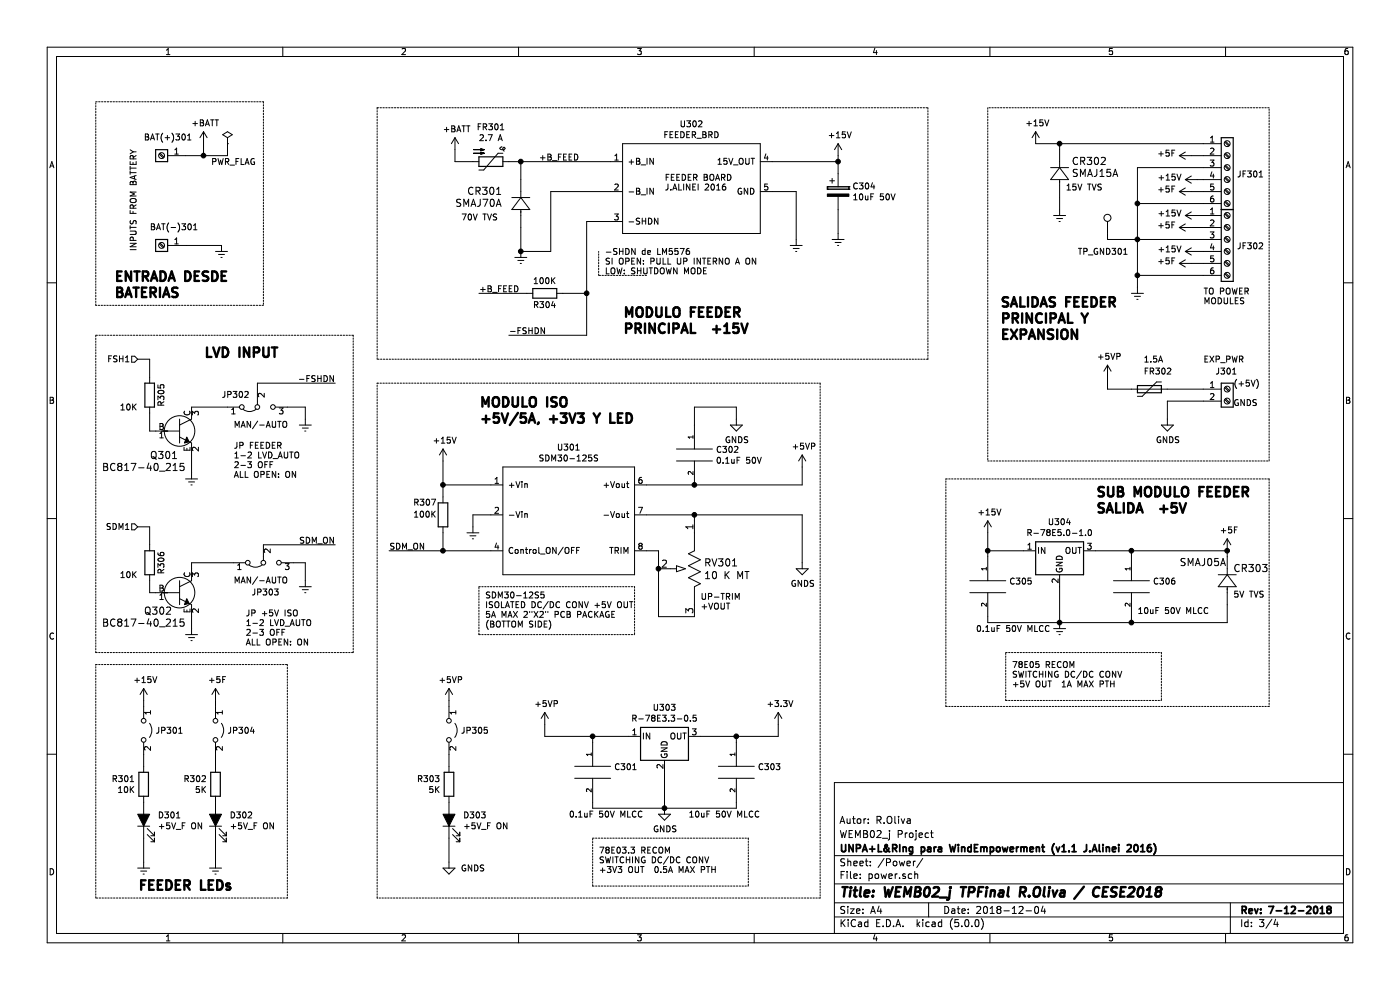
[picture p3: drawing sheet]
EESchema Schematic File Version 4
LIBS:WEMB02_j-cache
EELAYER 26 0
EELAYER END
$Descr A4 11693 8268
encoding utf-8
Sheet 3 4
Title "WEMB02_j TPFinal R.Oliva / CESE2018"
Date "2018-12-04"
Rev "7-12-2018"
Comp "UNPA+L&RIng para WindEmpowerment (v1.1 J.Alinei 2016)"
Comment1 "WEMB02_j Project"
Comment2 "Autor: R.Oliva"
Comment3 ""
Comment4 ""
$EndDescr
$Comp
L Power_Management:FEEDER_BRD U302
U 1 1
P 5200 1950
F 0 "U302" H 5775 2865 50  0000 C CNN
F 1 "FEEDER_BRD" H 5775 2774 50  0000 C CNN
F 2 "User2:Global_feeder" H 5350 1900 50  0001 C CNN
F 3 "" H 5350 1900 50  0001 C CNN
	1    5200 1950
	1    0    0    -1  
$EndComp
$Comp
L Device:Thermistor_PTC FR301
U 1 1
P 4100 1350
F 0 "FR301" V 3810 1350 50  0000 C CNN
F 1 "2.7 A" V 3901 1350 50  0000 C CNN
F 2 "Capacitor_THT:C_Disc_D16.0mm_W5.0mm_P10.00mm" H 4150 1150 50  0001 L CNN
F 3 "~" H 4100 1350 50  0001 C CNN
	1    4100 1350
	0    1    1    0   
$EndComp
Wire Wire Line
	5100 1350 4350 1350
Wire Wire Line
	4600 2100 4350 2100
Wire Wire Line
	5100 1600 4600 1600
Wire Wire Line
	4600 1600 4600 2100
$Comp
L symbols:SMAJ70A CR301
U 1 1
P 4350 1900
F 0 "CR301" V 4650 2350 60  0000 R CNN
F 1 "SMAJ70A" V 4550 2450 60  0000 R CNN
F 2 "TVS_footprints:SMAJ70A" H 4550 1540 60  0001 C CNN
F 3 "" H 4350 1900 60  0000 C CNN
	1    4350 1900
	0    -1   -1   0   
$EndComp
Wire Wire Line
	4350 1500 4350 1350
Connection ~ 4350 1350
Wire Wire Line
	4350 1350 4250 1350
Wire Wire Line
	4350 1900 4350 2100
$Comp
L Connector:Screw_Terminal_01x01 BAT(-)301
U 1 1
P 1350 2050
F 0 "BAT(-)301" H 1450 1900 50  0000 R CNN
F 1 "SCREW_TERM8191" H 1430 2001 50  0001 L CNN
F 2 "Connector:Banana_Jack_1Pin" H 1350 2050 50  0001 C CNN
F 3 "~" H 1350 2050 50  0001 C CNN
	1    1350 2050
	-1   0    0    1   
$EndComp
$Comp
L Connector:Screw_Terminal_01x01 BAT(+)301
U 1 1
P 1350 1300
F 0 "BAT(+)301" H 1500 1150 50  0000 R CNN
F 1 "SCREW_TERM8191" H 1430 1251 50  0001 L CNN
F 2 "Connector:Banana_Jack_1Pin" H 1350 1300 50  0001 C CNN
F 3 "~" H 1350 1300 50  0001 C CNN
	1    1350 1300
	-1   0    0    1   
$EndComp
Text Notes 1150 2100 1    50   ~ 0
INPUTS FROM BATTERY
$Comp
L power:Earth #PWR0308
U 1 1
P 1850 2050
F 0 "#PWR0308" H 1850 1800 50  0001 C CNN
F 1 "Earth" H 1850 1900 50  0001 C CNN
F 2 "" H 1850 2050 50  0001 C CNN
F 3 "~" H 1850 2050 50  0001 C CNN
	1    1850 2050
	1    0    0    -1  
$EndComp
$Comp
L Power_Management:SDM30_DC-DCConverter U301
U 1 1
P 4200 4800
F 0 "U301" H 4750 5865 50  0000 C CNN
F 1 "SDM30-125S" H 4750 5774 50  0000 C CNN
F 2 "PowerMod:POWER_SDM1b" H 4200 4800 50  0001 C CNN
F 3 "" H 4200 4800 50  0001 C CNN
	1    4200 4800
	1    0    0    -1  
$EndComp
$Comp
L Connector:Screw_Terminal_01x06 JF301
U 1 1
P 10250 1400
F 0 "JF301" H 10329 1346 50  0000 L CNN
F 1 "Screw_Terminal_01x06" H 10330 1301 50  0001 L CNN
F 2 "TerminalBlock:TerminalBlock_bornier-6_P5.08mm" H 10250 1400 50  0001 C CNN
F 3 "~" H 10250 1400 50  0001 C CNN
	1    10250 1400
	1    0    0    -1  
$EndComp
$Comp
L Connector:Screw_Terminal_01x06 JF302
U 1 1
P 10250 2000
F 0 "JF302" H 10329 1946 50  0000 L CNN
F 1 "Screw_Terminal_01x06" H 10330 1901 50  0001 L CNN
F 2 "TerminalBlock:TerminalBlock_bornier-6_P5.08mm" H 10250 2000 50  0001 C CNN
F 3 "~" H 10250 2000 50  0001 C CNN
	1    10250 2000
	1    0    0    -1  
$EndComp
Wire Wire Line
	6450 1350 7000 1350
Connection ~ 9500 2300
Wire Wire Line
	9500 2300 9500 2400
Connection ~ 9500 2000
Wire Wire Line
	9500 2000 9500 2300
Wire Wire Line
	9500 1400 9500 1700
Connection ~ 9500 1700
Wire Wire Line
	9500 1700 9500 2000
$Comp
L power:Earth #PWR0329
U 1 1
P 9500 2400
F 0 "#PWR0329" H 9500 2150 50  0001 C CNN
F 1 "Earth" H 9500 2250 50  0001 C CNN
F 2 "" H 9500 2400 50  0001 C CNN
F 3 "~" H 9500 2400 50  0001 C CNN
	1    9500 2400
	1    0    0    -1  
$EndComp
Wire Wire Line
	6450 1600 6650 1600
Wire Wire Line
	6650 1600 6650 2000
$Comp
L power:Earth #PWR0319
U 1 1
P 6650 2000
F 0 "#PWR0319" H 6650 1750 50  0001 C CNN
F 1 "Earth" H 6650 1850 50  0001 C CNN
F 2 "" H 6650 2000 50  0001 C CNN
F 3 "~" H 6650 2000 50  0001 C CNN
	1    6650 2000
	1    0    0    -1  
$EndComp
$Comp
L power:+15V #PWR0322
U 1 1
P 7000 1300
F 0 "#PWR0322" H 7000 1150 50  0001 C CNN
F 1 "+15V" H 7015 1473 50  0000 C CNN
F 2 "" H 7000 1300 50  0001 C CNN
F 3 "" H 7000 1300 50  0001 C CNN
	1    7000 1300
	1    0    0    -1  
$EndComp
Connection ~ 7000 1350
$Comp
L power:+15V #PWR0335
U 1 1
P 10000 1500
F 0 "#PWR0335" H 10000 1350 50  0001 C CNN
F 1 "+15V" V 10015 1628 50  0000 L CNN
F 2 "" H 10000 1500 50  0001 C CNN
F 3 "" H 10000 1500 50  0001 C CNN
	1    10000 1500
	0    -1   -1   0   
$EndComp
Wire Wire Line
	10000 1500 10050 1500
$Comp
L power:+15V #PWR0336
U 1 1
P 10000 1800
F 0 "#PWR0336" H 10000 1650 50  0001 C CNN
F 1 "+15V" V 10015 1928 50  0000 L CNN
F 2 "" H 10000 1800 50  0001 C CNN
F 3 "" H 10000 1800 50  0001 C CNN
	1    10000 1800
	0    -1   -1   0   
$EndComp
$Comp
L power:+15V #PWR0337
U 1 1
P 10000 2100
F 0 "#PWR0337" H 10000 1950 50  0001 C CNN
F 1 "+15V" V 10015 2228 50  0000 L CNN
F 2 "" H 10000 2100 50  0001 C CNN
F 3 "" H 10000 2100 50  0001 C CNN
	1    10000 2100
	0    -1   -1   0   
$EndComp
Wire Wire Line
	10000 1800 10050 1800
Wire Wire Line
	10000 2100 10050 2100
$Comp
L Device:CP C304
U 1 1
P 7000 1600
F 0 "C304" H 7118 1646 50  0000 L CNN
F 1 "10uF 50V" H 7118 1555 50  0000 L CNN
F 2 "Capacitor_SMD:C_1210_3225Metric_Pad1.42x2.65mm_HandSolder" H 7038 1450 50  0001 C CNN
F 3 "~" H 7000 1600 50  0001 C CNN
	1    7000 1600
	1    0    0    -1  
$EndComp
Wire Wire Line
	7000 1300 7000 1350
Wire Wire Line
	7000 1750 7000 1950
Wire Wire Line
	5100 1850 4900 1850
Wire Wire Line
	4900 1850 4900 2450
$Comp
L Regulator_Switching:R-781.5-0.5 U304
U 1 1
P 8850 4600
F 0 "U304" H 8850 4842 50  0000 C CNN
F 1 "R-78E5.0-1.0" H 8850 4751 50  0000 C CNN
F 2 "Converter_DCDC:Converter_DCDC_RECOM_R-78E-0.5_THT" H 8900 4350 50  0001 L CIN
F 3 "https://www.recom-power.com/pdf/Innoline/R-78xx-0.5.pdf" H 8850 4600 50  0001 C CNN
	1    8850 4600
	1    0    0    -1  
$EndComp
$Comp
L pspice:CAP C305
U 1 1
P 8250 4900
F 0 "C305" H 8428 4946 50  0000 L CNN
F 1 "0.1uF 50V MLCC" H 8150 4550 50  0000 L CNN
F 2 "Capacitor_SMD:C_0805_2012Metric_Pad1.15x1.40mm_HandSolder" H 8250 4900 50  0001 C CNN
F 3 "" H 8250 4900 50  0001 C CNN
	1    8250 4900
	1    0    0    -1  
$EndComp
$Comp
L pspice:CAP C306
U 1 1
P 9450 4900
F 0 "C306" H 9628 4946 50  0000 L CNN
F 1 "10uF 50V MLCC" H 9500 4700 50  0000 L CNN
F 2 "Capacitor_SMD:C_1210_3225Metric_Pad1.42x2.65mm_HandSolder" H 9450 4900 50  0001 C CNN
F 3 "" H 9450 4900 50  0001 C CNN
	1    9450 4900
	1    0    0    -1  
$EndComp
Wire Wire Line
	8250 4600 8550 4600
Wire Wire Line
	9150 4600 9450 4600
Wire Wire Line
	9450 4600 9450 4650
Connection ~ 9450 4600
Wire Wire Line
	9450 5150 9450 5200
Wire Wire Line
	9450 5200 8850 5200
Wire Wire Line
	8250 5200 8250 5150
Wire Wire Line
	8850 4900 8850 5200
Connection ~ 8850 5200
Wire Wire Line
	8850 5200 8250 5200
$Comp
L power:Earth #PWR0327
U 1 1
P 8850 5200
F 0 "#PWR0327" H 8850 4950 50  0001 C CNN
F 1 "Earth" H 8850 5050 50  0001 C CNN
F 2 "" H 8850 5200 50  0001 C CNN
F 3 "~" H 8850 5200 50  0001 C CNN
	1    8850 5200
	1    0    0    -1  
$EndComp
$Comp
L symbols:SMAJ70A CR303
U 1 1
P 10250 5050
F 0 "CR303" V 10550 5000 60  0000 R CNN
F 1 "SMAJ05A" V 10600 5450 60  0000 R CNN
F 2 "TVS_footprints:SMAJ70A" H 10450 4690 60  0001 C CNN
F 3 "" H 10250 5050 60  0000 C CNN
	1    10250 5050
	0    -1   -1   0   
$EndComp
Wire Wire Line
	9450 5200 10250 5200
Wire Wire Line
	10250 5200 10250 5050
Connection ~ 9450 5200
Wire Wire Line
	9450 4600 10250 4600
Wire Wire Line
	10250 4600 10250 4650
Connection ~ 10250 4600
Wire Wire Line
	9500 1400 10050 1400
Wire Wire Line
	9500 1700 10050 1700
Wire Wire Line
	9500 2000 10050 2000
Wire Wire Line
	9500 2300 10050 2300
$Comp
L power:+5F #PWR0338
U 1 1
P 10250 4600
F 0 "#PWR0338" H 10250 4450 50  0001 C CNN
F 1 "+5F" H 10265 4773 50  0000 C CNN
F 2 "" H 10250 4600 50  0001 C CNN
F 3 "" H 10250 4600 50  0001 C CNN
	1    10250 4600
	1    0    0    -1  
$EndComp
$Comp
L power:+5F #PWR0331
U 1 1
P 9950 1300
F 0 "#PWR0331" H 9950 1150 50  0001 C CNN
F 1 "+5F" V 9965 1428 50  0000 L CNN
F 2 "" H 9950 1300 50  0001 C CNN
F 3 "" H 9950 1300 50  0001 C CNN
	1    9950 1300
	0    -1   -1   0   
$EndComp
$Comp
L power:+5F #PWR0333
U 1 1
P 9950 1900
F 0 "#PWR0333" H 9950 1750 50  0001 C CNN
F 1 "+5F" V 9965 2028 50  0000 L CNN
F 2 "" H 9950 1900 50  0001 C CNN
F 3 "" H 9950 1900 50  0001 C CNN
	1    9950 1900
	0    -1   -1   0   
$EndComp
$Comp
L power:+5F #PWR0332
U 1 1
P 9950 1600
F 0 "#PWR0332" H 9950 1450 50  0001 C CNN
F 1 "+5F" V 9965 1728 50  0000 L CNN
F 2 "" H 9950 1600 50  0001 C CNN
F 3 "" H 9950 1600 50  0001 C CNN
	1    9950 1600
	0    -1   -1   0   
$EndComp
$Comp
L power:+5F #PWR0334
U 1 1
P 9950 2200
F 0 "#PWR0334" H 9950 2050 50  0001 C CNN
F 1 "+5F" V 9965 2328 50  0000 L CNN
F 2 "" H 9950 2200 50  0001 C CNN
F 3 "" H 9950 2200 50  0001 C CNN
	1    9950 2200
	0    -1   -1   0   
$EndComp
Wire Wire Line
	9950 1300 10050 1300
Wire Wire Line
	9950 1600 10050 1600
Wire Wire Line
	9950 1900 10050 1900
Wire Wire Line
	9950 2200 10050 2200
$Comp
L Jumper:Jumper_3_Bridged12 JP302
U 1 1
P 2150 3400
F 0 "JP302" H 1850 3300 50  0000 L CNN
F 1 "MAN/-AUTO" H 1950 3550 50  0000 L CNN
F 2 "Connector_PinHeader_2.54mm:PinHeader_1x03_P2.54mm_Vertical" H 2150 3400 50  0001 C CNN
F 3 "~" H 2150 3400 50  0001 C CNN
	1    2150 3400
	1    0    0    1   
$EndComp
Wire Wire Line
	2550 3400 2550 3500
$Comp
L power:Earth #PWR0303
U 1 1
P 2550 3500
F 0 "#PWR0303" H 2550 3250 50  0001 C CNN
F 1 "Earth" H 2550 3350 50  0001 C CNN
F 2 "" H 2550 3500 50  0001 C CNN
F 3 "~" H 2550 3500 50  0001 C CNN
	1    2550 3500
	1    0    0    -1  
$EndComp
Wire Notes Line
	5400 2300 5000 2300
Wire Notes Line
	5000 2300 5000 2100
Text Notes 5050 2300 0    50   ~ 0
-SHDN de LM5576\nSI OPEN: PULL UP INTERNO A ON\nLOW: SHUTDOWN MODE
$Comp
L Jumper:Jumper_3_Bridged12 JP303
U 1 1
P 2200 4700
F 0 "JP303" H 2100 4950 50  0000 L CNN
F 1 "MAN/-AUTO" H 1950 4850 50  0000 L CNN
F 2 "Connector_PinHeader_2.54mm:PinHeader_1x03_P2.54mm_Vertical" H 2200 4700 50  0001 C CNN
F 3 "~" H 2200 4700 50  0001 C CNN
	1    2200 4700
	1    0    0    1   
$EndComp
Wire Wire Line
	2550 4700 2550 4850
$Comp
L power:Earth #PWR0304
U 1 1
P 2550 4850
F 0 "#PWR0304" H 2550 4600 50  0001 C CNN
F 1 "Earth" H 2550 4700 50  0001 C CNN
F 2 "" H 2550 4850 50  0001 C CNN
F 3 "~" H 2550 4850 50  0001 C CNN
	1    2550 4850
	-1   0    0    -1  
$EndComp
Wire Wire Line
	4100 4300 3950 4300
Wire Wire Line
	3700 4050 4100 4050
$Comp
L BPsymbols:PV36W103C01B00 RV301
U 1 1
P 5800 4350
F 0 "RV301" V 6147 4271 60  0000 R CNN
F 1 "10 K MT" V 6253 4271 60  0000 R CNN
F 2 "BPfootprints:PV36W103C01B00" H 6225 3915 60  0001 C CNN
F 3 "" H 5800 4350 60  0000 C CNN
	1    5800 4350
	0    -1   1    0   
$EndComp
Wire Wire Line
	5800 4300 5800 4350
Wire Wire Line
	5500 5150 5800 5150
Wire Wire Line
	5400 4300 5800 4300
Wire Wire Line
	5400 4600 5500 4600
$Comp
L pspice:CAP C302
U 1 1
P 5800 3800
F 0 "C302" H 5978 3846 50  0000 L CNN
F 1 "0.1uF 50V" H 5978 3755 50  0000 L CNN
F 2 "Capacitor_SMD:C_0805_2012Metric_Pad1.15x1.40mm_HandSolder" H 5800 3800 50  0001 C CNN
F 3 "" H 5800 3800 50  0001 C CNN
	1    5800 3800
	1    0    0    -1  
$EndComp
Wire Wire Line
	6700 4300 6700 4700
$Comp
L power:GNDS #PWR?
U 1 1
P 6700 4700
AR Path="/5BBA133B/5BCB84EC" Ref="#PWR?"  Part="1" 
AR Path="/5BBA1300/5BCB84EC" Ref="#PWR0321"  Part="1" 
F 0 "#PWR0321" H 6700 4450 50  0001 C CNN
F 1 "GNDS" H 6705 4527 50  0000 C CNN
F 2 "" H 6700 4700 50  0001 C CNN
F 3 "" H 6700 4700 50  0001 C CNN
	1    6700 4700
	1    0    0    -1  
$EndComp
$Comp
L Device:LED_ALT D301
U 1 1
P 1200 6850
F 0 "D301" V 1238 6733 50  0000 R CNN
F 1 "+5V_F ON" V 1147 6733 50  0000 R CNN
F 2 "LED_SMD:LED_0805_2012Metric_Pad1.15x1.40mm_HandSolder" H 1200 6850 50  0001 C CNN
F 3 "~" H 1200 6850 50  0001 C CNN
	1    1200 6850
	0    -1   -1   0   
$EndComp
$Comp
L Device:R R301
U 1 1
P 1200 6550
F 0 "R301" H 1270 6596 50  0000 L CNN
F 1 "10K" H 1270 6505 50  0000 L CNN
F 2 "Resistor_SMD:R_0805_2012Metric_Pad1.15x1.40mm_HandSolder" V 1130 6550 50  0001 C CNN
F 3 "~" H 1200 6550 50  0001 C CNN
	1    1200 6550
	-1   0    0    -1  
$EndComp
Wire Wire Line
	1200 6300 1200 6400
Wire Wire Line
	1200 7200 1200 7000
$Comp
L power:Earth #PWR0302
U 1 1
P 1200 7200
F 0 "#PWR0302" H 1200 6950 50  0001 C CNN
F 1 "Earth" H 1200 7050 50  0001 C CNN
F 2 "" H 1200 7200 50  0001 C CNN
F 3 "~" H 1200 7200 50  0001 C CNN
	1    1200 7200
	1    0    0    -1  
$EndComp
Wire Wire Line
	5800 4050 5400 4050
Wire Wire Line
	5800 3550 5800 3400
Wire Wire Line
	5800 3400 6150 3400
Wire Wire Line
	6150 3400 6150 3500
$Comp
L power:GNDS #PWR?
U 1 1
P 6150 3500
AR Path="/5BBA133B/5BCF9EF1" Ref="#PWR?"  Part="1" 
AR Path="/5BBA1300/5BCF9EF1" Ref="#PWR0317"  Part="1" 
F 0 "#PWR0317" H 6150 3250 50  0001 C CNN
F 1 "GNDS" H 6155 3327 50  0000 C CNN
F 2 "" H 6150 3500 50  0001 C CNN
F 3 "" H 6150 3500 50  0001 C CNN
	1    6150 3500
	1    0    0    -1  
$EndComp
$Comp
L Device:LED_ALT D303
U 1 1
P 3750 6850
F 0 "D303" V 3788 6733 50  0000 R CNN
F 1 "+5V_F ON" V 3697 6733 50  0000 R CNN
F 2 "LED_SMD:LED_0805_2012Metric_Pad1.15x1.40mm_HandSolder" H 3750 6850 50  0001 C CNN
F 3 "~" H 3750 6850 50  0001 C CNN
	1    3750 6850
	0    -1   -1   0   
$EndComp
$Comp
L Device:R R303
U 1 1
P 3750 6550
F 0 "R303" H 3820 6596 50  0000 L CNN
F 1 "5K" H 3820 6505 50  0000 L CNN
F 2 "Resistor_SMD:R_0805_2012Metric_Pad1.15x1.40mm_HandSolder" V 3680 6550 50  0001 C CNN
F 3 "~" H 3750 6550 50  0001 C CNN
	1    3750 6550
	-1   0    0    -1  
$EndComp
Wire Wire Line
	3750 6300 3750 6400
Wire Wire Line
	3750 7200 3750 7000
$Comp
L Device:LED_ALT D302
U 1 1
P 1800 6850
F 0 "D302" V 1838 6733 50  0000 R CNN
F 1 "+5V_F ON" V 1747 6733 50  0000 R CNN
F 2 "LED_SMD:LED_0805_2012Metric_Pad1.15x1.40mm_HandSolder" H 1800 6850 50  0001 C CNN
F 3 "~" H 1800 6850 50  0001 C CNN
	1    1800 6850
	0    -1   -1   0   
$EndComp
$Comp
L Device:R R302
U 1 1
P 1800 6550
F 0 "R302" H 1870 6596 50  0000 L CNN
F 1 "5K" H 1870 6505 50  0000 L CNN
F 2 "Resistor_SMD:R_0805_2012Metric_Pad1.15x1.40mm_HandSolder" V 1730 6550 50  0001 C CNN
F 3 "~" H 1800 6550 50  0001 C CNN
	1    1800 6550
	-1   0    0    -1  
$EndComp
Wire Wire Line
	1800 6300 1800 6400
Wire Wire Line
	1800 7200 1800 7000
$Comp
L power:Earth #PWR0306
U 1 1
P 1800 7200
F 0 "#PWR0306" H 1800 6950 50  0001 C CNN
F 1 "Earth" H 1800 7050 50  0001 C CNN
F 2 "" H 1800 7200 50  0001 C CNN
F 3 "~" H 1800 7200 50  0001 C CNN
	1    1800 7200
	1    0    0    -1  
$EndComp
$Comp
L power:+5F #PWR0305
U 1 1
P 1800 5850
F 0 "#PWR0305" H 1800 5700 50  0001 C CNN
F 1 "+5F" H 1815 6023 50  0000 C CNN
F 2 "" H 1800 5850 50  0001 C CNN
F 3 "" H 1800 5850 50  0001 C CNN
	1    1800 5850
	1    0    0    -1  
$EndComp
$Comp
L power:+15V #PWR0301
U 1 1
P 1200 5850
F 0 "#PWR0301" H 1200 5700 50  0001 C CNN
F 1 "+15V" H 1215 6023 50  0000 C CNN
F 2 "" H 1200 5850 50  0001 C CNN
F 3 "" H 1200 5850 50  0001 C CNN
	1    1200 5850
	1    0    0    -1  
$EndComp
$Comp
L power:+5VP #PWR?
U 1 1
P 3750 5850
AR Path="/5BBA133B/5BD17307" Ref="#PWR?"  Part="1" 
AR Path="/5BBA1300/5BD17307" Ref="#PWR0311"  Part="1" 
F 0 "#PWR0311" H 3750 5700 50  0001 C CNN
F 1 "+5VP" H 3765 6023 50  0000 C CNN
F 2 "" H 3750 5850 50  0001 C CNN
F 3 "" H 3750 5850 50  0001 C CNN
	1    3750 5850
	1    0    0    -1  
$EndComp
$Comp
L power:+5VP #PWR?
U 1 1
P 6700 3900
AR Path="/5BBA133B/5BD1EB4A" Ref="#PWR?"  Part="1" 
AR Path="/5BBA1300/5BD1EB4A" Ref="#PWR0320"  Part="1" 
F 0 "#PWR0320" H 6700 3750 50  0001 C CNN
F 1 "+5VP" H 6715 4073 50  0000 C CNN
F 2 "" H 6700 3900 50  0001 C CNN
F 3 "" H 6700 3900 50  0001 C CNN
	1    6700 3900
	1    0    0    -1  
$EndComp
$Comp
L power:GNDS #PWR?
U 1 1
P 3750 7200
AR Path="/5BBA133B/5BD26146" Ref="#PWR?"  Part="1" 
AR Path="/5BBA1300/5BD26146" Ref="#PWR0312"  Part="1" 
F 0 "#PWR0312" H 3750 6950 50  0001 C CNN
F 1 "GNDS" H 3950 7150 50  0000 C CNN
F 2 "" H 3750 7200 50  0001 C CNN
F 3 "" H 3750 7200 50  0001 C CNN
	1    3750 7200
	1    0    0    -1  
$EndComp
$Comp
L symbols:SMAJ70A CR302
U 1 1
P 8850 1650
F 0 "CR302" V 9150 1550 60  0000 R CNN
F 1 "SMAJ15A" V 9050 1550 60  0000 R CNN
F 2 "TVS_footprints:SMAJ70A" H 9050 1290 60  0001 C CNN
F 3 "" H 8850 1650 60  0000 C CNN
	1    8850 1650
	0    -1   -1   0   
$EndComp
$Comp
L power:Earth #PWR0326
U 1 1
P 8850 1750
F 0 "#PWR0326" H 8850 1500 50  0001 C CNN
F 1 "Earth" H 8850 1600 50  0001 C CNN
F 2 "" H 8850 1750 50  0001 C CNN
F 3 "~" H 8850 1750 50  0001 C CNN
	1    8850 1750
	1    0    0    -1  
$EndComp
Wire Wire Line
	8850 1650 8850 1750
Wire Wire Line
	8850 1250 8850 1200
Wire Wire Line
	8850 1200 10050 1200
Wire Notes Line
	5300 4900 5300 5300
Wire Notes Line
	4000 5300 4000 4900
Text Notes 4050 5250 0    50   ~ 0
SDM30-12S5\nISOLATED DC/DC CONV +5V OUT \n5A MAX 2"X2" PCB PACKAGE\n(BOTTOM SIDE)
Wire Notes Line
	4000 4900 5300 4900
Wire Notes Line
	4000 5300 5300 5300
Text Notes 5550 1600 0    50   ~ 0
FEEDER BOARD\nJ.ALINEI 2016\n
Text Notes 10050 2550 0    50   ~ 0
TO POWER \nMODULES
Text Notes 5850 5100 0    50   ~ 0
UP-TRIM\n+VOUT\n
Text Notes 3850 1850 0    50   ~ 0
70V TVS\n
Text Notes 8900 1600 0    50   ~ 0
15V TVS\n
Text Notes 10300 5000 0    50   ~ 0
5V TVS
Text Notes 1950 4000 0    50   ~ 0
JP FEEDER\n1-2 LVD_AUTO\n2-3 OFF\nALL OPEN: ON
Text Notes 2050 5400 0    50   ~ 0
JP +5V ISO\n1-2 LVD_AUTO\n2-3 OFF\nALL OPEN: ON
Wire Wire Line
	6700 3900 6700 4050
Wire Wire Line
	5800 4300 6700 4300
Wire Wire Line
	5800 4050 6700 4050
Wire Notes Line
	9700 5450 9700 5850
Wire Notes Line
	8400 5850 8400 5450
Text Notes 8450 5750 0    50   ~ 0
78E05 RECOM\nSWITCHING DC/DC CONV\n+5V OUT  1A MAX PTH
Wire Notes Line
	8400 5450 9700 5450
Wire Notes Line
	8400 5850 9700 5850
$Comp
L Device:R R304
U 1 1
P 4550 2450
F 0 "R304" V 4450 2350 50  0000 L CNN
F 1 "100K" V 4650 2350 50  0000 L CNN
F 2 "Resistor_SMD:R_0805_2012Metric_Pad1.15x1.40mm_HandSolder" V 4480 2450 50  0001 C CNN
F 3 "~" H 4550 2450 50  0001 C CNN
	1    4550 2450
	0    1    -1   0   
$EndComp
Wire Wire Line
	4700 2450 4900 2450
Wire Wire Line
	4400 2450 4000 2450
Text Label 4500 1350 0    50   ~ 0
+B_FEED
Text Label 4000 2450 0    50   ~ 0
+B_FEED
$Comp
L Jumper:Jumper_2_Open JP301
U 1 1
P 1200 6100
F 0 "JP301" V 1200 6198 50  0000 L CNN
F 1 "Jumper_2_Open" V 1245 6198 50  0001 L CNN
F 2 "Connector_PinHeader_2.54mm:PinHeader_1x02_P2.54mm_Vertical" H 1200 6100 50  0001 C CNN
F 3 "~" H 1200 6100 50  0001 C CNN
	1    1200 6100
	0    1    1    0   
$EndComp
Wire Wire Line
	1200 5900 1200 5850
$Comp
L Jumper:Jumper_2_Open JP305
U 1 1
P 3750 6100
F 0 "JP305" V 3750 6198 50  0000 L CNN
F 1 "Jumper_2_Open" V 3795 6198 50  0001 L CNN
F 2 "Connector_PinHeader_2.54mm:PinHeader_1x02_P2.54mm_Vertical" H 3750 6100 50  0001 C CNN
F 3 "~" H 3750 6100 50  0001 C CNN
	1    3750 6100
	0    1    1    0   
$EndComp
Wire Wire Line
	3750 5900 3750 5850
$Comp
L Jumper:Jumper_2_Open JP304
U 1 1
P 1800 6100
F 0 "JP304" V 1800 6198 50  0000 L CNN
F 1 "Jumper_2_Open" V 1845 6198 50  0001 L CNN
F 2 "Connector_PinHeader_2.54mm:PinHeader_1x02_P2.54mm_Vertical" H 1800 6100 50  0001 C CNN
F 3 "~" H 1800 6100 50  0001 C CNN
	1    1800 6100
	0    1    1    0   
$EndComp
Wire Wire Line
	1800 5900 1800 5850
Wire Wire Line
	7000 1350 7000 1450
$Comp
L power:Earth #PWR0323
U 1 1
P 7000 1950
F 0 "#PWR0323" H 7000 1700 50  0001 C CNN
F 1 "Earth" H 7000 1800 50  0001 C CNN
F 2 "" H 7000 1950 50  0001 C CNN
F 3 "~" H 7000 1950 50  0001 C CNN
	1    7000 1950
	1    0    0    -1  
$EndComp
$Comp
L Connector:TestPoint TP_GND301
U 1 1
P 9250 1950
F 0 "TP_GND301" H 9000 1800 50  0000 L CNN
F 1 "TP2" H 9308 1979 50  0001 L CNN
F 2 "TestPoint:TestPoint_THTPad_D2.0mm_Drill1.0mm" H 9450 1950 50  0001 C CNN
F 3 "~" H 9450 1950 50  0001 C CNN
	1    9250 1950
	1    0    0    -1  
$EndComp
Wire Wire Line
	9250 1950 9250 2000
Wire Wire Line
	9250 2000 9500 2000
Wire Wire Line
	5500 4600 5500 4750
Connection ~ 5500 4750
Wire Wire Line
	5500 4750 5500 5150
Wire Wire Line
	1550 1300 1700 1300
Wire Wire Line
	1850 2050 1550 2050
Wire Wire Line
	3700 4050 3700 3850
Wire Wire Line
	3950 4300 3950 4400
$Comp
L power:Earth #PWR0310
U 1 1
P 3950 4400
F 0 "#PWR0310" H 3950 4150 50  0001 C CNN
F 1 "Earth" H 3950 4250 50  0001 C CNN
F 2 "" H 3950 4400 50  0001 C CNN
F 3 "~" H 3950 4400 50  0001 C CNN
	1    3950 4400
	1    0    0    -1  
$EndComp
$Comp
L Regulator_Switching:R-781.5-0.5 U303
U 1 1
P 5550 6150
AR Path="/5BBA1300/5C12D283" Ref="U303"  Part="1" 
AR Path="/5BBA133B/5C12D283" Ref="U?"  Part="1" 
F 0 "U303" H 5550 6392 50  0000 C CNN
F 1 "R-78E3.3-0.5" H 5550 6301 50  0000 C CNN
F 2 "Converter_DCDC:Converter_DCDC_RECOM_R-78E-0.5_THT" H 5600 5900 50  0001 L CIN
F 3 "https://www.recom-power.com/pdf/Innoline/R-78xx-0.5.pdf" H 5550 6150 50  0001 C CNN
	1    5550 6150
	1    0    0    -1  
$EndComp
$Comp
L pspice:CAP C301
U 1 1
P 4950 6450
AR Path="/5BBA1300/5C12D28A" Ref="C301"  Part="1" 
AR Path="/5BBA133B/5C12D28A" Ref="C?"  Part="1" 
F 0 "C301" H 5128 6496 50  0000 L CNN
F 1 "0.1uF 50V MLCC" H 4750 6100 50  0000 L CNN
F 2 "Capacitor_SMD:C_0805_2012Metric_Pad1.15x1.40mm_HandSolder" H 4950 6450 50  0001 C CNN
F 3 "" H 4950 6450 50  0001 C CNN
	1    4950 6450
	1    0    0    -1  
$EndComp
$Comp
L pspice:CAP C303
U 1 1
P 6150 6450
AR Path="/5BBA1300/5C12D291" Ref="C303"  Part="1" 
AR Path="/5BBA133B/5C12D291" Ref="C?"  Part="1" 
F 0 "C303" H 6328 6496 50  0000 L CNN
F 1 "10uF 50V MLCC" H 5750 6100 50  0000 L CNN
F 2 "Capacitor_SMD:C_1210_3225Metric_Pad1.42x2.65mm_HandSolder" H 6150 6450 50  0001 C CNN
F 3 "" H 6150 6450 50  0001 C CNN
	1    6150 6450
	1    0    0    -1  
$EndComp
Wire Wire Line
	4950 6200 4950 6150
Connection ~ 4950 6150
Wire Wire Line
	4950 6150 5250 6150
Wire Wire Line
	5850 6150 6150 6150
Wire Wire Line
	6150 6150 6150 6200
Connection ~ 6150 6150
Wire Wire Line
	6150 6700 6150 6750
Wire Wire Line
	6150 6750 5550 6750
Wire Wire Line
	4950 6750 4950 6700
Wire Wire Line
	5550 6450 5550 6750
Connection ~ 5550 6750
Wire Wire Line
	5550 6750 4950 6750
Wire Wire Line
	6150 6150 6500 6150
Wire Wire Line
	4550 6150 4950 6150
$Comp
L power:GNDS #PWR?
U 1 1
P 5550 6750
AR Path="/5BBA133B/5C12D2A6" Ref="#PWR?"  Part="1" 
AR Path="/5BBA1300/5C12D2A6" Ref="#PWR0316"  Part="1" 
F 0 "#PWR0316" H 5550 6500 50  0001 C CNN
F 1 "GNDS" H 5555 6577 50  0000 C CNN
F 2 "" H 5550 6750 50  0001 C CNN
F 3 "" H 5550 6750 50  0001 C CNN
	1    5550 6750
	1    0    0    -1  
$EndComp
$Comp
L power:+5VP #PWR?
U 1 1
P 4550 6050
AR Path="/5BBA133B/5C12D2AC" Ref="#PWR?"  Part="1" 
AR Path="/5BBA1300/5C12D2AC" Ref="#PWR0315"  Part="1" 
F 0 "#PWR0315" H 4550 5900 50  0001 C CNN
F 1 "+5VP" H 4565 6223 50  0000 C CNN
F 2 "" H 4550 6050 50  0001 C CNN
F 3 "" H 4550 6050 50  0001 C CNN
	1    4550 6050
	1    0    0    -1  
$EndComp
Wire Wire Line
	4550 6050 4550 6150
Wire Notes Line
	6250 7000 6250 7400
Wire Notes Line
	4950 7400 4950 7000
Text Notes 5000 7300 0    50   ~ 0
78E03.3 RECOM\nSWITCHING DC/DC CONV\n+3V3 OUT  0.5A MAX PTH
Wire Notes Line
	4950 7000 6250 7000
Wire Notes Line
	4950 7400 6250 7400
$Comp
L power:+15V #PWR0324
U 1 1
P 8250 4450
F 0 "#PWR0324" H 8250 4300 50  0001 C CNN
F 1 "+15V" H 8265 4623 50  0000 C CNN
F 2 "" H 8250 4450 50  0001 C CNN
F 3 "" H 8250 4450 50  0001 C CNN
	1    8250 4450
	1    0    0    -1  
$EndComp
$Comp
L power:+15V #PWR0325
U 1 1
P 8650 1200
F 0 "#PWR0325" H 8650 1050 50  0001 C CNN
F 1 "+15V" H 8665 1373 50  0000 C CNN
F 2 "" H 8650 1200 50  0001 C CNN
F 3 "" H 8650 1200 50  0001 C CNN
	1    8650 1200
	1    0    0    -1  
$EndComp
Wire Wire Line
	8650 1200 8850 1200
Connection ~ 8850 1200
$Comp
L power:+BATT #PWR0307
U 1 1
P 1700 1200
F 0 "#PWR0307" H 1700 1050 50  0001 C CNN
F 1 "+BATT" H 1715 1373 50  0000 C CNN
F 2 "" H 1700 1200 50  0001 C CNN
F 3 "" H 1700 1200 50  0001 C CNN
	1    1700 1200
	1    0    0    -1  
$EndComp
Wire Wire Line
	1700 1200 1700 1300
Wire Wire Line
	3950 1350 3800 1350
Wire Wire Line
	3800 1350 3800 1250
$Comp
L power:Earth #PWR0314
U 1 1
P 4350 2100
F 0 "#PWR0314" H 4350 1850 50  0001 C CNN
F 1 "Earth" H 4350 1950 50  0001 C CNN
F 2 "" H 4350 2100 50  0001 C CNN
F 3 "~" H 4350 2100 50  0001 C CNN
	1    4350 2100
	1    0    0    -1  
$EndComp
Connection ~ 4350 2100
$Comp
L power:+BATT #PWR0313
U 1 1
P 3800 1250
F 0 "#PWR0313" H 3800 1100 50  0001 C CNN
F 1 "+BATT" H 3815 1423 50  0000 C CNN
F 2 "" H 3800 1250 50  0001 C CNN
F 3 "" H 3800 1250 50  0001 C CNN
	1    3800 1250
	1    0    0    -1  
$EndComp
$Comp
L Connector:Screw_Terminal_01x02 J?
U 1 1
P 10250 3250
AR Path="/5BBA133B/5C14EDB3" Ref="J?"  Part="1" 
AR Path="/5BBA1300/5C14EDB3" Ref="J301"  Part="1" 
F 0 "J301" H 10150 3400 50  0000 L CNN
F 1 "EXP_PWR" H 10050 3500 50  0000 L CNN
F 2 "TerminalBlock_RND:TerminalBlock_RND_205-00232_1x02_P5.08mm_Horizontal" H 10250 3250 50  0001 C CNN
F 3 "~" H 10250 3250 50  0001 C CNN
	1    10250 3250
	1    0    0    -1  
$EndComp
Wire Wire Line
	10050 3250 9750 3250
Wire Wire Line
	9450 3250 9250 3250
Wire Wire Line
	10050 3350 9750 3350
Wire Wire Line
	9750 3350 9750 3500
$Comp
L power:GNDS #PWR?
U 1 1
P 9750 3500
AR Path="/5BBA133B/5C14EDBE" Ref="#PWR?"  Part="1" 
AR Path="/5BBA1300/5C14EDBE" Ref="#PWR0330"  Part="1" 
F 0 "#PWR0330" H 9750 3250 50  0001 C CNN
F 1 "GNDS" H 9755 3327 50  0000 C CNN
F 2 "" H 9750 3500 50  0001 C CNN
F 3 "" H 9750 3500 50  0001 C CNN
	1    9750 3500
	1    0    0    -1  
$EndComp
$Comp
L Device:Polyfuse FR?
U 1 1
P 9600 3250
AR Path="/5BBA133B/5C14EDC4" Ref="FR?"  Part="1" 
AR Path="/5BBA1300/5C14EDC4" Ref="FR302"  Part="1" 
F 0 "FR302" V 9450 3200 50  0000 L CNN
F 1 "1.5A" V 9350 3200 50  0000 L CNN
F 2 "Capacitor_THT:C_Disc_D4.3mm_W1.9mm_P5.00mm" H 9650 3050 50  0001 L CNN
F 3 "~" H 9600 3250 50  0001 C CNN
	1    9600 3250
	0    1    1    0   
$EndComp
$Comp
L power:+5VP #PWR?
U 1 1
P 9250 3150
AR Path="/5BBA133B/5C14EDCB" Ref="#PWR?"  Part="1" 
AR Path="/5BBA1300/5C14EDCB" Ref="#PWR0328"  Part="1" 
F 0 "#PWR0328" H 9250 3000 50  0001 C CNN
F 1 "+5VP" H 9265 3323 50  0000 C CNN
F 2 "" H 9250 3150 50  0001 C CNN
F 3 "" H 9250 3150 50  0001 C CNN
	1    9250 3150
	1    0    0    -1  
$EndComp
Wire Wire Line
	9250 3150 9250 3250
Text Notes 10300 3400 0    50   ~ 0
(+5V)\n\nGNDS\n
$Comp
L power:+3.3V #PWR0318
U 1 1
P 6500 6050
F 0 "#PWR0318" H 6500 5900 50  0001 C CNN
F 1 "+3.3V" H 6515 6223 50  0000 C CNN
F 2 "" H 6500 6050 50  0001 C CNN
F 3 "" H 6500 6050 50  0001 C CNN
	1    6500 6050
	1    0    0    -1  
$EndComp
Wire Wire Line
	6500 6150 6500 6050
$Comp
L power:+15V #PWR0309
U 1 1
P 3700 3850
F 0 "#PWR0309" H 3700 3700 50  0001 C CNN
F 1 "+15V" H 3715 4023 50  0000 C CNN
F 2 "" H 3700 3850 50  0001 C CNN
F 3 "" H 3700 3850 50  0001 C CNN
	1    3700 3850
	1    0    0    -1  
$EndComp
Wire Wire Line
	4900 2800 4900 2450
Connection ~ 4900 2450
Wire Wire Line
	2200 4550 2800 4550
Wire Notes Line
	2200 850  2200 2550
Wire Notes Line
	2200 2550 800  2550
Wire Notes Line
	800  2550 800  850 
Wire Notes Line
	800  850  2200 850 
Wire Wire Line
	1700 1300 1900 1300
Wire Wire Line
	1900 1300 1900 1200
Connection ~ 1700 1300
$Comp
L power:PWR_FLAG #FLG0301
U 1 1
P 1900 1200
F 0 "#FLG0301" H 1900 1275 50  0001 C CNN
F 1 "PWR_FLAG" H 1950 1050 50  0000 C CNN
F 2 "" H 1900 1200 50  0001 C CNN
F 3 "~" H 1900 1200 50  0001 C CNN
	1    1900 1200
	1    0    0    -1  
$EndComp
Wire Wire Line
	2150 3200 2800 3200
Text Notes 950  2500 0    79   ~ 16
ENTRADA DESDE\nBATERIAS
Text Label 3250 4600 0    50   ~ 0
SDM_ON
Text Label 2800 4550 2    50   ~ 0
SDM_ON
Wire Wire Line
	4900 2800 4250 2800
Text Label 4250 2800 0    50   ~ 0
-FSHDN
Text Label 2800 3200 2    50   ~ 0
-FSHDN
Wire Notes Line
	7750 900  7750 3000
Wire Notes Line
	7750 3000 3150 3000
Wire Notes Line
	3150 3000 3150 900 
Wire Notes Line
	3150 900  7750 900 
Wire Notes Line
	8250 900  8250 3850
Wire Notes Line
	8250 3850 10600 3850
Wire Notes Line
	10600 3850 10600 900 
Wire Notes Line
	10600 900  8250 900 
Wire Wire Line
	8250 4450 8250 4600
Wire Wire Line
	8250 4650 8250 4600
Connection ~ 8250 4600
Wire Notes Line
	10600 5900 7900 5900
Wire Notes Line
	7900 5900 7900 4000
Wire Notes Line
	7900 4000 10600 4000
Wire Notes Line
	10600 4000 10600 5900
Connection ~ 5800 4050
Connection ~ 5800 4300
Wire Notes Line
	6850 7500 3150 7500
Wire Notes Line
	3150 7500 3150 3200
Wire Notes Line
	3150 3200 6850 3200
Wire Notes Line
	6850 3200 6850 7500
Text Notes 5200 2850 0    79   ~ 16
MODULO FEEDER\nPRINCIPAL  +15V\n
Text Notes 8350 2850 0    79   ~ 16
SALIDAS FEEDER\nPRINCIPAL Y\nEXPANSION\n
Text Notes 9150 4300 0    79   ~ 16
SUB MODULO FEEDER\nSALIDA  +5V\n
Wire Wire Line
	1150 3000 1250 3000
Wire Wire Line
	1150 4400 1250 4400
Text Notes 4000 3550 0    79   ~ 16
MODULO ISO\n+5V/5A, +3V3 Y LED
Wire Wire Line
	2450 4700 2550 4700
$Comp
L dk_Transistors-Bipolar-BJT-Single:BC817-40_215 Q302
U 1 1
P 1500 4950
AR Path="/5BBA1300/5C0E3E71" Ref="Q302"  Part="1" 
AR Path="/5BFBFF79/5C0E3E71" Ref="Q?"  Part="1" 
F 0 "Q302" H 1200 4800 60  0000 L CNN
F 1 "BC817-40_215" H 850 4700 60  0000 L CNN
F 2 "BC_817footprints:BC817-40" H 1700 5150 60  0001 L CNN
F 3 "https://assets.nexperia.com/documents/data-sheet/BC817_SER.pdf" H 1700 5250 60  0001 L CNN
F 4 "1727-2919-1-ND" H 1700 5350 60  0001 L CNN "Digi-Key_PN"
F 5 "BC817-40,215" H 1700 5450 60  0001 L CNN "MPN"
F 6 "Discrete Semiconductor Products" H 1700 5550 60  0001 L CNN "Category"
F 7 "Transistors - Bipolar (BJT) - Single" H 1700 5650 60  0001 L CNN "Family"
F 8 "https://assets.nexperia.com/documents/data-sheet/BC817_SER.pdf" H 1700 5750 60  0001 L CNN "DK_Datasheet_Link"
F 9 "/product-detail/en/nexperia-usa-inc/BC817-40,215/1727-2919-1-ND/763458" H 1700 5850 60  0001 L CNN "DK_Detail_Page"
F 10 "TRANS NPN 45V 0.5A SOT23" H 1700 5950 60  0001 L CNN "Description"
F 11 "Nexperia USA Inc." H 1700 6050 60  0001 L CNN "Manufacturer"
F 12 "Active" H 1700 6150 60  0001 L CNN "Status"
	1    1500 4950
	1    0    0    -1  
$EndComp
Wire Wire Line
	1250 4950 1300 4950
$Comp
L power:Earth #PWR0101
U 1 1
P 1600 5250
AR Path="/5BBA1300/5C0E3E79" Ref="#PWR0101"  Part="1" 
AR Path="/5BFBFF79/5C0E3E79" Ref="#PWR?"  Part="1" 
F 0 "#PWR0101" H 1600 5000 50  0001 C CNN
F 1 "Earth" H 1600 5100 50  0001 C CNN
F 2 "" H 1600 5250 50  0001 C CNN
F 3 "~" H 1600 5250 50  0001 C CNN
	1    1600 5250
	1    0    0    -1  
$EndComp
Wire Wire Line
	1600 5150 1600 5250
Wire Wire Line
	1950 4700 1600 4700
Wire Wire Line
	1600 4700 1600 4750
Wire Wire Line
	2550 3400 2400 3400
$Comp
L dk_Transistors-Bipolar-BJT-Single:BC817-40_215 Q301
U 1 1
P 1500 3600
AR Path="/5BBA1300/5C14762E" Ref="Q301"  Part="1" 
AR Path="/5BFBFF79/5C14762E" Ref="Q?"  Part="1" 
F 0 "Q301" H 1250 3400 60  0000 L CNN
F 1 "BC817-40_215" H 850 3300 60  0000 L CNN
F 2 "BC_817footprints:BC817-40" H 1700 3800 60  0001 L CNN
F 3 "https://assets.nexperia.com/documents/data-sheet/BC817_SER.pdf" H 1700 3900 60  0001 L CNN
F 4 "1727-2919-1-ND" H 1700 4000 60  0001 L CNN "Digi-Key_PN"
F 5 "BC817-40,215" H 1700 4100 60  0001 L CNN "MPN"
F 6 "Discrete Semiconductor Products" H 1700 4200 60  0001 L CNN "Category"
F 7 "Transistors - Bipolar (BJT) - Single" H 1700 4300 60  0001 L CNN "Family"
F 8 "https://assets.nexperia.com/documents/data-sheet/BC817_SER.pdf" H 1700 4400 60  0001 L CNN "DK_Datasheet_Link"
F 9 "/product-detail/en/nexperia-usa-inc/BC817-40,215/1727-2919-1-ND/763458" H 1700 4500 60  0001 L CNN "DK_Detail_Page"
F 10 "TRANS NPN 45V 0.5A SOT23" H 1700 4600 60  0001 L CNN "Description"
F 11 "Nexperia USA Inc." H 1700 4700 60  0001 L CNN "Manufacturer"
F 12 "Active" H 1700 4800 60  0001 L CNN "Status"
	1    1500 3600
	1    0    0    -1  
$EndComp
$Comp
L power:Earth #PWR0102
U 1 1
P 1600 3950
AR Path="/5BBA1300/5C147636" Ref="#PWR0102"  Part="1" 
AR Path="/5BFBFF79/5C147636" Ref="#PWR?"  Part="1" 
F 0 "#PWR0102" H 1600 3700 50  0001 C CNN
F 1 "Earth" H 1600 3800 50  0001 C CNN
F 2 "" H 1600 3950 50  0001 C CNN
F 3 "~" H 1600 3950 50  0001 C CNN
	1    1600 3950
	1    0    0    -1  
$EndComp
Wire Wire Line
	1600 3800 1600 3950
Wire Wire Line
	1900 3400 1600 3400
Wire Wire Line
	1300 3600 1250 3600
Wire Wire Line
	2150 3250 2150 3200
$Comp
L Device:R R305
U 1 1
P 1250 3300
AR Path="/5BBA1300/5C1A8BB4" Ref="R305"  Part="1" 
AR Path="/5BFBFF79/5C1A8BB4" Ref="R?"  Part="1" 
F 0 "R305" V 1150 3200 50  0000 L CNN
F 1 "10K" H 1350 3200 50  0000 L CNN
F 2 "Resistor_SMD:R_0805_2012Metric_Pad1.15x1.40mm_HandSolder" V 1180 3300 50  0001 C CNN
F 3 "~" H 1250 3300 50  0001 C CNN
	1    1250 3300
	-1   0    0    -1  
$EndComp
$Comp
L Device:R R306
U 1 1
P 1250 4700
AR Path="/5BBA1300/5C1ADE14" Ref="R306"  Part="1" 
AR Path="/5BFBFF79/5C1ADE14" Ref="R?"  Part="1" 
F 0 "R306" V 1150 4600 50  0000 L CNN
F 1 "10K" H 1350 4600 50  0000 L CNN
F 2 "Resistor_SMD:R_0805_2012Metric_Pad1.15x1.40mm_HandSolder" V 1180 4700 50  0001 C CNN
F 3 "~" H 1250 4700 50  0001 C CNN
	1    1250 4700
	-1   0    0    -1  
$EndComp
Wire Wire Line
	1250 3000 1250 3150
Wire Wire Line
	1250 3450 1250 3600
Wire Wire Line
	1250 4400 1250 4550
Wire Wire Line
	1250 4850 1250 4950
Text HLabel 1150 4400 0    50   Input ~ 0
SDM1
Text HLabel 1150 3000 0    50   Input ~ 0
FSH1
Wire Notes Line
	800  5450 2950 5450
Wire Notes Line
	2950 5450 2950 2800
Wire Notes Line
	2950 2800 800  2800
Wire Notes Line
	800  2800 800  5450
Wire Notes Line
	800  5550 2400 5550
Wire Notes Line
	2400 5550 2400 7500
Wire Notes Line
	2400 7500 800  7500
Wire Notes Line
	800  7500 800  5550
Text Notes 1700 3000 0    79   ~ 16
LVD INPUT\n
Text Notes 1150 7450 0    79   ~ 16
FEEDER LEDs\n
Wire Wire Line
	3250 4600 3700 4600
$Comp
L Device:R R307
U 1 1
P 3700 4300
F 0 "R307" H 3450 4200 50  0000 L CNN
F 1 "100K" H 3450 4300 50  0000 L CNN
F 2 "Resistor_SMD:R_0805_2012Metric_Pad1.15x1.40mm_HandSolder" V 3630 4300 50  0001 C CNN
F 3 "~" H 3700 4300 50  0001 C CNN
	1    3700 4300
	1    0    0    1   
$EndComp
Wire Wire Line
	3700 4450 3700 4600
Connection ~ 3700 4600
Wire Wire Line
	3700 4600 4100 4600
Wire Wire Line
	3700 4150 3700 4050
Connection ~ 3700 4050
$EndSCHEMATC
